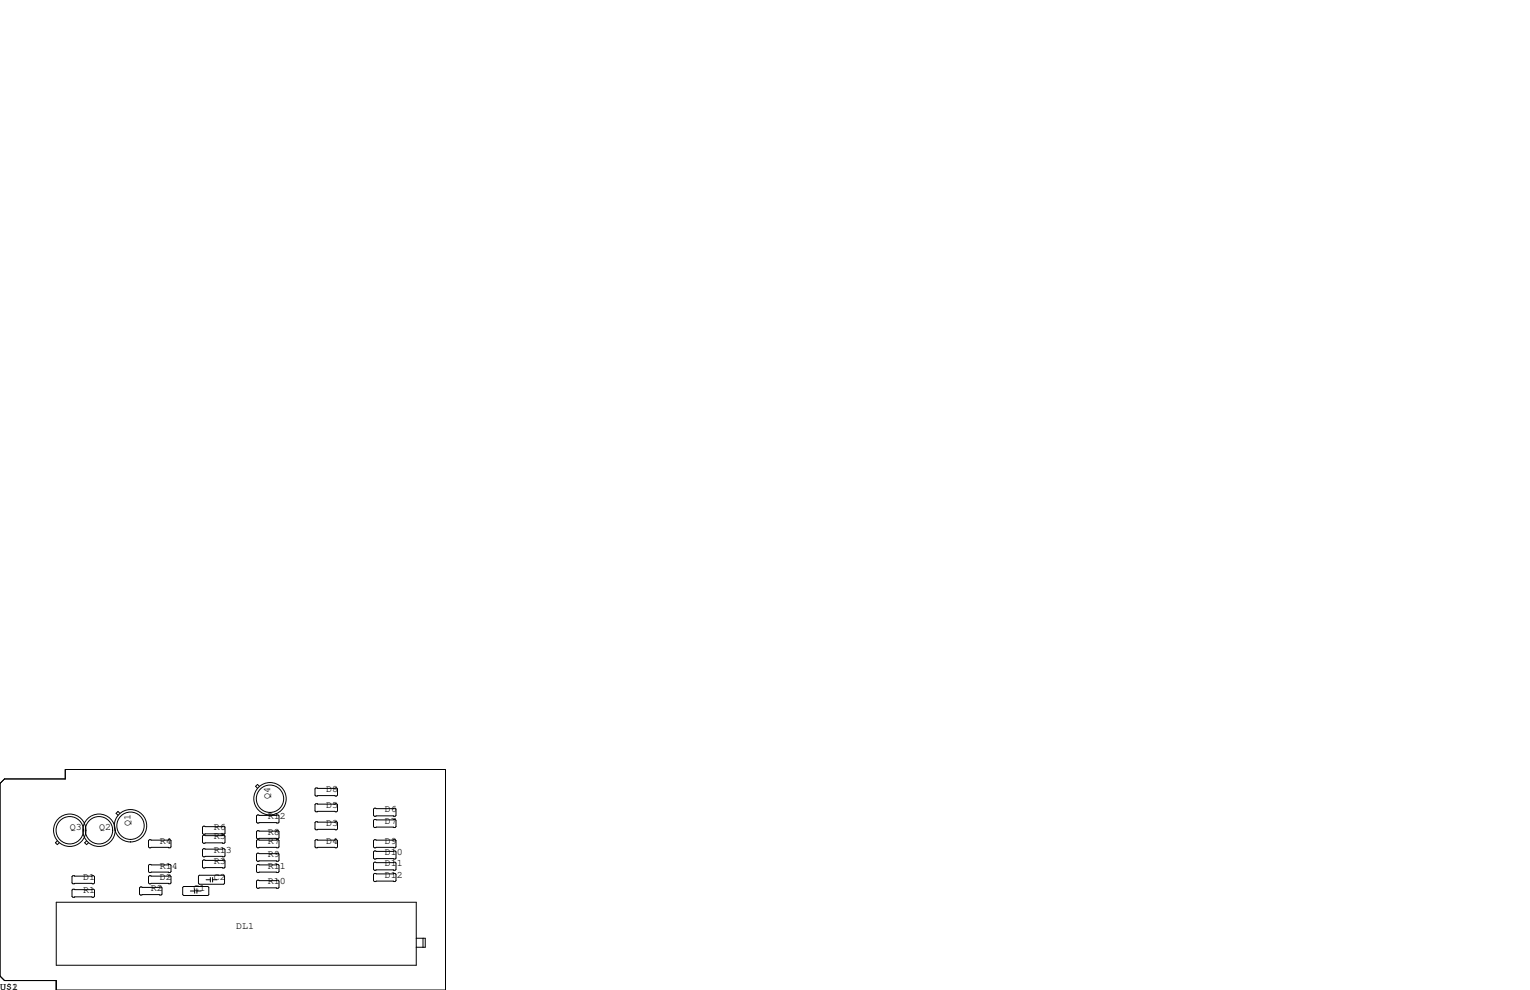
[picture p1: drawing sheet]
<svg xmlns="http://www.w3.org/2000/svg" width="432mm" height="279mm" viewBox="0 0 432 279" stroke-linecap="round" stroke-linejoin="round" font-family="sans-serif">
<g fill="none" stroke="#000" stroke-width=".28">
<path d="M0 221.1l1.3-1.3h17.1v-2.6h107.3v62.2h-109.8v-2.7h-14.6l-1.3-1.2zM16.2 237.3l-.6 .5 .6 .6 .5-.6M24.4 237.3l-.5 .5 .5 .6 .6-.6M33.8 229.5l-.5-.5-.5 .5 .5 .6M42.2 237h5.8l.3 .2v1.8l-.3 .3h-5.8l-.3-.3v-1.8zM57.4 233.2h5.8l.3 .2v1.8l-.3 .3h-5.8l-.2-.3v-1.8zM57.4 235.7h5.8l.3 .3v1.7l-.3 .3h-5.8l-.2-.3v-1.7zM57.4 239.5h5.8l.3 .3v1.8l-.3 .2h-5.8l-.2-.2v-1.8zM72.6 237h5.9l.2 .2v1.8l-.2 .3h-5.9l-.2-.3v-1.8zM72.6 230h5.9l.2 .3v1.7l-.2 .3h-5.9l-.2-.3v-1.7zM72.6 234.4h5.9l.2 .3v1.8l-.2 .2h-5.9l-.2-.2v-1.8zM73.2 221.9l-.5-.5-.6 .5 .6 .6"/>
<path d="M89.2 237h5.8l.3 .2v1.8l-.3 .3h-5.8l-.3-.3v-1.8zM89.2 226.8h5.8l.3 .3v1.8l-.3 .2h-5.8l-.3-.2v-1.8zM89.2 222.4h5.8l.3 .2v1.8l-.3 .3h-5.8l-.3-.3v-1.8zM89.2 231.9h5.8l.3 .3v1.7l-.3 .3h-5.8l-.3-.3v-1.7zM105.7 237h5.8l.3 .2v1.8l-.3 .3h-5.8l-.3-.3v-1.8zM105.7 228.1h5.8l.3 .2v1.8l-.3 .3h-5.8l-.3-.3v-1.8zM105.7 231.3h5.8l.3 .2v1.8l-.3 .3h-5.8l-.3-.3v-1.8zM15.9 254.6h101.6v17.8h-101.6zM20.6 251h5.8l.3 .2v1.8l-.3 .2h-5.8l-.3-.2v-1.8zM20.6 247.1h5.8l.3 .3v1.8l-.3 .2h-5.8l-.3-.2v-1.8zM39.4 250.6l.2-.3h5.9l.2 .3v1.7l-.2 .3h-5.9l-.2-.3zM41.9 247.4l.3-.3h5.8l.3 .3v1.8l-.3 .2h-5.8l-.3-.2z"/>
<path d="M42.2 244h5.8l.3 .2v1.8l-.3 .3h-5.8l-.3-.3v-1.8zM51.6 250.4l.2-.2h6.9l.2 .2v2.1l-.2 .2h-6.9l-.2-.2zM53.7 251.5h1.2M54.9 250.8v1.3M55.6 251.5h1.2M55.6 250.8v1.3M56 247.3l.3-.3h6.8l.3 .3v2l-.3 .3h-6.8l-.3-.3zM57.4 242.7h5.8l.3 .3v1.7l-.3 .3h-5.8l-.2-.3v-1.7zM58.2 248.3h1.2M59.4 247.6v1.3M60 247.6v1.3M60 248.3h1.2"/>
<path d="M72.4 248.7l.2-.3h5.9l.2 .3v1.7l-.2 .3h-5.9l-.2-.3zM72.6 244h5.9l.2 .2v1.8l-.2 .3h-5.9l-.2-.3v-1.8zM72.6 240.8h5.9l.2 .2v1.8l-.2 .3h-5.9l-.2-.3v-1.8zM105.4 246.8l.3-.3h5.8l.3 .3v1.7l-.3 .3h-5.8l-.3-.3zM105.7 240.2h5.8l.3 .2v1.8l-.3 .2h-5.8l-.3-.2v-1.8zM105.7 243.3h5.8l.3 .3v1.8l-.3 .2h-5.8l-.3-.2v-1.8zM117.5 264.8h2.5v2.5h-2.5M119.4 264.8v2.5"/>
<circle cx="19.7" cy="234.3" r="3.9"/>
<circle cx="19.7" cy="234.3" r="4.6"/>
<circle cx="27.9" cy="234.3" r="3.9"/>
<circle cx="27.9" cy="234.3" r="4.6"/>
<circle cx="36.8" cy="233" r="4.6"/>
<circle cx="36.8" cy="233" r="3.9"/>
<circle cx="76.2" cy="225.4" r="4.6"/>
<circle cx="76.2" cy="225.4" r="3.9"/>
</g>
<g font-size="2.8">
<text x="76.2" y="225.4" transform="rotate(-90 76.2 225.4)">Q4</text>
<text x="92.1" y="228">D5</text>
<text x="92.1" y="223.5">D8</text>
<text x="36.8" y="233" transform="rotate(-90 36.8 233)">Q1</text>
<text x="75.6" y="231.1">R12</text>
<text x="92.1" y="233">D3</text>
<text x="108.6" y="229.2">D6</text>
<text x="108.6" y="232.4">D7</text>
<text x="19.7" y="234.3">Q3</text>
<text x="27.9" y="234.3">Q2</text>
<text x="45.1" y="238.1">R4</text>
<text x="60.3" y="236.9">R5</text>
<text x="60.3" y="234.3">R6</text>
<text x="75.6" y="238.1">R7</text>
<text x="75.6" y="235.6">R8</text>
<text x="92.1" y="238.1">D4</text>
<text x="108.6" y="238.1">D9</text>
<text x="45.1" y="245.1">R14</text>
<text x="60.3" y="243.8">R3</text>
<text x="60.3" y="240.7">R13</text>
<text x="75.6" y="245.1">R11</text>
<text x="75.6" y="241.9">R9</text>
<text x="108.6" y="241.3">D10</text>
<text x="108.6" y="244.5">D11</text>
<text x="23.5" y="248.3">D1</text>
<text x="42.5" y="251.5">R2</text>
<text x="45.1" y="248.3">D2</text>
<text x="54.6" y="251.5">C1</text>
<text x="60.3" y="248.3">C2</text>
<text x="75.6" y="249.6">R10</text>
<text x="108.6" y="247.6">D12</text>
<text x="23.5" y="252.1">R1</text>
<text x="66.7" y="262.3">DL1</text>
<text x="0" y="279.4">U$1</text>
<text x="3.4" y="279.4">2</text>
</g>
</svg>
